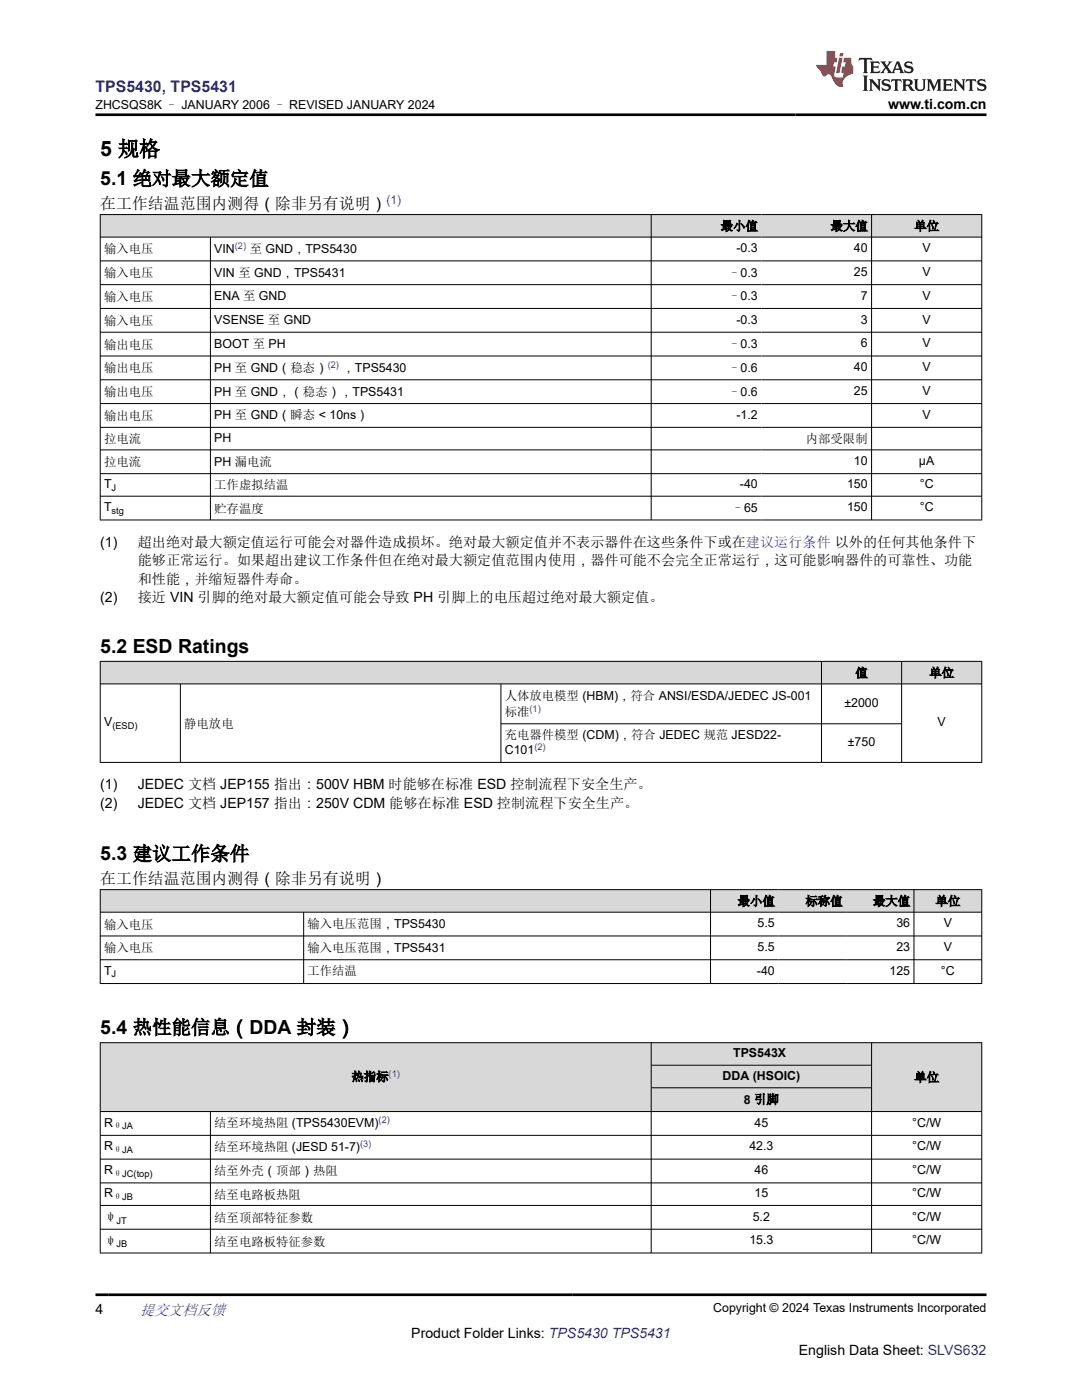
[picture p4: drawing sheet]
<svg xmlns="http://www.w3.org/2000/svg" width="216mm" height="279mm" viewBox="0 0 216 279" stroke-linecap="round" stroke-linejoin="round" font-family="sans-serif">
<g fill="#d8d8d8">
<path d="M20 42.8h175.9v4.5h-175.9z" fill-rule="evenodd"/>
<path d="M20.1 42.9h109.8v4.4h-109.8z" fill-rule="evenodd"/>
<path d="M130 42.9h21.9v4.4h-21.9z" fill-rule="evenodd"/>
<path d="M151.9 42.9h22v4.4h-22z" fill-rule="evenodd"/>
<path d="M174 42.9h21.8v4.4h-21.8z" fill-rule="evenodd"/>
</g>
<g fill="none" stroke="#000" stroke-width=".2">
<path d="M19.9 42.8h176.1M19.9 47.3h176.1M19.9 52.1h176.1M19.9 56.8h176.1M20 42.8v61M42 47.3v56.5M129.9 42.8v61M173.9 42.8v61M195.9 42.8v61M19.9 61.6h176.1M19.9 66.3h176.1M19.9 71h176.1"/>
<path d="M19.9 75.8h176.1M19.9 80.5h176.1M19.9 85.3h176.1M19.9 89.8h176.1M19.9 94.5h176.1M19.9 99h176.1M19.9 103.8h176.1"/>
</g>
<g fill="#d8d8d8">
<path d="M20 132h175.9v4.5h-175.9z" fill-rule="evenodd"/>
<path d="M20.1 132.1h143.8v4.3h-143.8z" fill-rule="evenodd"/>
<path d="M164 132.1h15.8v4.3h-15.8z" fill-rule="evenodd"/>
<path d="M180 132.1h15.8v4.3h-15.8z" fill-rule="evenodd"/>
</g>
<path d="M19.9 132h176.1M19.9 136.5h176.1M20 131.9v20.3M36 136.5v15.7M100 136.5v15.7M163.9 131.9v20.3M179.9 131.9v20.3M195.9 131.9v20.3M19.9 152.2h176.1M100 144.4h80" fill="none" stroke="#000" stroke-width=".2"/>
<g fill="#d8d8d8">
<path d="M20 177.5h175.9v4.5h-175.9z" fill-rule="evenodd"/>
<path d="M20.1 177.6h121.6v4.4h-121.6z" fill-rule="evenodd"/>
<path d="M141.8 177.6h13.5v4.4h-13.5z" fill-rule="evenodd"/>
<path d="M155.3 177.6h13.5v4.4h-13.5z" fill-rule="evenodd"/>
<path d="M168.8 177.6h13.5v4.4h-13.5z" fill-rule="evenodd"/>
<path d="M182.4 177.6h13.4v4.4h-13.4z" fill-rule="evenodd"/>
</g>
<path d="M19.9 177.5h176.1M20 177.5v18.8M141.8 177.5v18.8M182.4 177.5v18.8M195.9 177.5v18.8M19.9 182h176.1M19.9 186.8h176.1M19.9 191.5h176.1M19.9 196.3h176.1M60.6 182v14.3" fill="none" stroke="#000" stroke-width=".2"/>
<g fill="#d8d8d8">
<path d="M20 208.1h175.9v4.5h-175.9z" fill-rule="evenodd"/>
<path d="M20.1 208.2h109.8v13.6h-109.8z" fill-rule="evenodd"/>
<path d="M130 208.2h43.9v4.3h-43.9z" fill-rule="evenodd"/>
<path d="M174 208.2h21.8v13.6h-21.8z" fill-rule="evenodd"/>
<path d="M130 212.7h43.9v4.3h-43.9z" fill-rule="evenodd"/>
<path d="M130 217.2h43.9v4.6h-43.9z" fill-rule="evenodd"/>
</g>
<g fill="none" stroke="#000" stroke-width=".2">
<path d="M19.9 208.1h176.1M20 208v42.1M129.9 208v42.1M129.9 212.6h44.1M129.9 217.1h44.1M173.9 208v42.1M195.9 208v42.1M19.9 221.8h176.1M19.9 226.6h176.1M19.9 231.3h176.1M19.9 236.1h176.1M42 221.8v28.3"/>
<path d="M19.9 240.6h176.1M19.9 245.3h176.1M19.9 250.1h176.1"/>
</g>
<path d="M171.5 11.6l-.2 .5 .5-.2h.6v.1v2.2l-.2 .4h1l-.2-.4v-2.2v-.1h.5l.5 .2-.1-.5zM173.6 12.3l.2 .4v1.5l-.2 .4h1.9l.1-.6a1.08 1.08 0 0 1-1.3 .2v-.7h.6l.4 .2v-.7l-.4 .2h-.6v-.5l.2-.2a1 1 0 0 1 1 .3l-.1-.5zM175.7 12.3l.9 1.1-1 1.2h.9l-.2-.2 .5-.8 .4 .8-.2 .2h1.6l-.2-.2 .2-.5h.9l.1 .5-.1 .2h.9l-.2-.3-.8-2h-.5l-.9 2.2-.9-1.1 .9-1.1h-.8l.2 .2-.4 .6-.4-.6 .2-.2zM179 12.7l.4 1h-.7zM180.7 12.4a.65 .65 0 0 0-.2 .7 .65 .65 0 0 0 .6 .5l.6 .1 .1 .3a.79 .79 0 0 1-.7 .4 .79 .79 0 0 1-.7-.5l.1 .7 .2-.1a.93 .93 0 0 0 1.1 .1 .93 .93 0 0 0 .4-1 1.46 1.46 0 0 0-1.2-.6l-.1-.3a1.09 1.09 0 0 1 1.2 .2l-.2-.6-.1 .1-.5-.2zM172.2 15.1l.2 .4v2.2l-.2 .4h1l-.2-.4v-2.2l.2-.4zM173.4 15.8l.2 .4v1.5l-.2 .4h.8l-.3-.4 .1-1.3 1.6 1.8v-2l.2-.4h-.7l.1 .2 .1 1.1-1.2-1.3zM176.2 15.9a.65 .65 0 0 0-.2 .8 .65 .65 0 0 0 .6 .4l.6 .2 .1 .2a.79 .79 0 0 1-.7 .4 .79 .79 0 0 1-.7-.5l.1 .7 .2-.1a.93 .93 0 0 0 1.1 .1 .93 .93 0 0 0 .4-.9 1.46 1.46 0 0 0-1.2-.6l-.1-.4a1.09 1.09 0 0 1 1.2 .2l-.1-.6-.2 .1-.5-.1zM177.9 15.8l-.1 .6a.63 .63 0 0 1 .8-.3v1.6l-.3 .4h1l-.2-.4v-1.6a.66 .66 0 0 1 .8 .3l-.1-.6zM180 15.8l.2 .4v1.5l-.2 .4h1l-.2-.2-.1-.7h.5l.1 .2a.79 .79 0 0 0 1.2 .6l-1-.9a.61 .61 0 0 0 .6-.6 .61 .61 0 0 0-.5-.7zM180.8 16.1h.1a.47 .47 0 0 1 .5 .1 .47 .47 0 0 1 .1 .5l-.1 .1-.7 .1zM182.3 15.8l.2 .2a2.27 2.27 0 0 0 .4 2 1.04 1.04 0 0 0 1.7-.7v-1.3l.2-.2h-.8l.2 .4v1.1a.6 .6 0 0 1-.6 .6 .6 .6 0 0 1-.6-.6v-1.1l.3-.4zM184.9 15.8l.2 .4v1.5l-.2 .4h.8l-.3-.4v-1.4l.9 1.9 .9-1.9v1.4l-.3 .4h1l-.2-.4v-1.5l.2-.4h-.8l-.7 1.5-.6-1.5zM188.1 15.8l.2 .4v1.5l-.2 .4h1.9l.1-.6a1.09 1.09 0 0 1-1.3 .2v-.7h.6l.4 .2v-.6l-.4 .2h-.6v-.6l.2-.1a1.01 1.01 0 0 1 1 .3l-.1-.6zM190.2 15.8l.3 .4v1.5l-.3 .4h.8l-.2-.4v-1.3l1.6 1.8v-2l.2-.4h-.7l.2 .2v1.1l-1.2-1.3zM192.8 15.8l-.1 .6a.63 .63 0 0 1 .8-.3v1.6l-.3 .4h1l-.2-.4v-1.6a.66 .66 0 0 1 .8 .3l-.1-.6zM195.2 15.9a.65 .65 0 0 0-.2 .8 .65 .65 0 0 0 .6 .4l.6 .2 .2 .2a.79 .79 0 0 1-.7 .4 .79 .79 0 0 1-.7-.5l.1 .7 .2-.1a.93 .93 0 0 0 1 .1 .93 .93 0 0 0 .5-.9 1.46 1.46 0 0 0-1.3-.6v-.4a1.09 1.09 0 0 1 1.2 .2l-.2-.6-.2 .1-.5-.1z" fill="#231f20"/>
<path d="M164.9 10.2v2.8h-2l.1 .3 .8 1a.95 .95 0 0 0 1 .9 .59 .59 0 0 1 .5-.4 .59 .59 0 0 1 .5 .4l.4 .7a1.59 1.59 0 0 0 2.1 1.4 1.61 1.61 0 0 1 1-2.3l1-.3-.1-1.5a1.59 1.59 0 0 1-.3-1.7h-1.5l-.2 .9h.6l-.2 .9h-.5l-.2 1v.2l.4 .1-.1 .9h-.7a.73 .73 0 0 1-1-.7l.3-1.5h-.5l.1-.9h.5l.2-.9h-.5v-1.3zM167.4 11.5l-.6 3.1h.7l.6-3.1zM167.6 10.6l-.1 .6h.7l.1-.6z" fill="#ed1c24"/>
<path d="M19 22.9h177.8M19 258.4h177.8" fill="none" stroke="#000" stroke-width=".53"/>
<text font-size="4.2" x="20" y="31.2">5 规格</text>
<g font-size="3.9">
<text x="20" y="37">5.1 绝对最大额定值</text>
<text x="20" y="130.3">5.2 ESD Ratings</text>
<text x="20" y="171.7">5.3 建议工作条件</text>
<text x="20" y="206.4">5.4 热性能信息（DDA 封装）</text>
</g>
<text font-size="3.2" fill="#00f" x="19" y="18.3">TPS5430, TPS5431</text>
<g font-size="3.2">
<text x="20" y="41.7">在工作结温范围内测得（除非另有说明）</text>
<text x="20" y="176.4">在工作结温范围内测得（除非另有说明）</text>
</g>
<text font-size="3" fill="#00f" x="27.9" y="262.4">提交文档反馈</text>
<g font-size="2.8">
<text x="177.2" y="21.7">www.ti.com.cn</text>
<text x="20" y="109.1">(1)</text>
<text x="27.5" y="109.1">超出绝对最大额定值运行可能会对器件造成损坏。绝对最大额定值并不表示器件在这些条件下或在建议运行条件 以外的任何其他条件下</text>
<text x="27.5" y="112.8">能够正常运行。如果超出建议工作条件但在绝对最大额定值范围内使用，器件可能不会完全正常运行，这可能影响器件的可靠性、功能</text>
<text x="27.5" y="116.5">和性能，并缩短器件寿命。</text>
<text x="20" y="120.1">(2)</text>
<text x="27.5" y="120.1">接近 VIN 引脚的绝对最大额定值可能会导致 PH 引脚上的电压超过绝对最大额定值。</text>
<text x="20" y="157.5">(1)</text>
<text x="20" y="161.2">(2)</text>
<text x="27.5" y="157.5">JEDEC 文档 JEP155 指出：500V HBM 时能够在标准 ESD 控制流程下安全生产。</text>
<text x="27.5" y="161.2">JEDEC 文档 JEP157 指出：250V CDM 能够在标准 ESD 控制流程下安全生产。</text>
<text x="19" y="262.1">4</text>
<text x="82.1" y="266.9">Product Folder Links: TPS5430 TPS5431</text>
<text x="159.4" y="270.3">English Data Sheet: SLVS632</text>
</g>
<g font-size="2.5">
<text x="19" y="21.8">ZHCSQS8K – JANUARY 2006 – REVISED JANUARY 2024</text>
<text x="143.8" y="46">最小值</text>
<text x="165.7" y="46">最大值</text>
<text x="182.4" y="46">单位</text>
<text x="20.8" y="50.6">输入电压</text>
<text x="42.8" y="50.5">VIN</text>
<text x="49.8" y="50.5">至 GND，TPS5430</text>
<text x="147" y="50.3">-0.3</text>
<text x="170.4" y="50.3">40</text>
<text x="184.1" y="50.3">V</text>
<text x="20.8" y="55.3">输入电压</text>
<text x="42.8" y="55.2">VIN 至 GND，TPS5431</text>
<text x="42.8" y="59.9">ENA 至 GND</text>
<text x="145.3" y="55.2">–0.3</text>
<text x="145.3" y="59.9">–0.3</text>
<text x="170.4" y="55.1">25</text>
<text x="171.8" y="59.8">7</text>
<text x="184.1" y="55.1">V</text>
<text x="184.1" y="59.8">V</text>
<text x="20.8" y="60.1">输入电压</text>
<text x="20.8" y="64.8">输入电压</text>
<text x="42.8" y="64.7">VSENSE 至 GND</text>
<text x="147" y="64.6">-0.3</text>
<text x="171.8" y="64.6">3</text>
<text x="184.1" y="64.6">V</text>
<text x="20.8" y="69.6">输出电压</text>
<text x="42.8" y="69.4">BOOT 至 PH</text>
<text x="145.3" y="69.4">–0.3</text>
<text x="171.8" y="69.3">6</text>
<text x="184.1" y="69.3">V</text>
<text x="20.8" y="74.3">输出电压</text>
<text x="42.8" y="74.2">PH 至 GND（稳态）</text>
<text x="68.3" y="74.2">，TPS5430</text>
<text x="145.3" y="74.2">–0.6</text>
<text x="170.4" y="74.1">40</text>
<text x="184.1" y="74.1">V</text>
<text x="20.8" y="79.1">输出电压</text>
<text x="20.8" y="83.8">输出电压</text>
<text x="42.8" y="78.9">PH 至 GND，（稳态），TPS5431</text>
<text x="42.8" y="83.7">PH 至 GND（瞬态 &lt; 10ns）</text>
<text x="145.3" y="78.9">–0.6</text>
<text x="147" y="83.6">-1.2</text>
<text x="170.4" y="78.8">25</text>
<text x="184.1" y="78.8">V</text>
<text x="184.1" y="83.6">V</text>
<text x="20.8" y="88.4">拉电流</text>
<text x="42.8" y="88.2">PH</text>
<text x="160.8" y="88.4">内部受限制</text>
<text x="20.8" y="93">拉电流</text>
<text x="42.8" y="92.9">PH 漏电流</text>
<text x="170.4" y="92.8">10</text>
<text x="183.4" y="92.8">µA</text>
<text x="20.8" y="97.4">T</text>
<text x="42.8" y="97.7">工作虚拟结温</text>
<text x="147.7" y="97.4">-40</text>
<text x="169" y="97.4">150</text>
<text x="183.5" y="97.4">°C</text>
<text x="20.8" y="102">T</text>
<text x="42.8" y="102.3">贮存温度</text>
<text x="146" y="102.2">–65</text>
<text x="169" y="102">150</text>
<text x="183.5" y="102">°C</text>
<text x="170.7" y="135.1">值</text>
<text x="185.4" y="135.1">单位</text>
<text x="100.7" y="139.6">人体放电模型 (HBM)，符合 ANSI/ESDA/JEDEC JS-001</text>
<text x="100.7" y="142.8">标准</text>
<text x="168.5" y="141.1">±2000</text>
<text x="20.8" y="145">V</text>
<text x="36.8" y="145.2">静电放电</text>
<text x="100.7" y="147.6">充电器件模型 (CDM)，符合 JEDEC 规范 JESD22-</text>
<text x="169.2" y="148.9">±750</text>
<text x="187.1" y="145">V</text>
<text x="100.7" y="150.5">C101</text>
<text x="20.8" y="185.3">输入电压</text>
<text x="61.4" y="185.2">输入电压范围，TPS5430</text>
<text x="147.2" y="180.7">最小值</text>
<text x="151.2" y="185.1">5.5</text>
<text x="160.7" y="180.7">标称值</text>
<text x="174.2" y="180.7">最大值</text>
<text x="178.9" y="185.1">36</text>
<text x="186.7" y="180.7">单位</text>
<text x="188.3" y="185.1">V</text>
<text x="20.8" y="190.1">输入电压</text>
<text x="61.4" y="189.9">输入电压范围，TPS5431</text>
<text x="151.2" y="189.8">5.5</text>
<text x="178.9" y="189.8">23</text>
<text x="188.3" y="189.8">V</text>
<text x="20.8" y="194.6">T</text>
<text x="61.4" y="194.7">工作结温</text>
<text x="151" y="194.6">-40</text>
<text x="177.5" y="194.6">125</text>
<text x="187.8" y="194.6">°C</text>
<text x="70.1" y="215.7">热指标</text>
<text x="144.2" y="215.5">DDA (HSOIC)</text>
<text x="146.3" y="211">TPS543X</text>
<text x="182.4" y="215.9">单位</text>
<text x="148.4" y="220.2">8 引脚</text>
<text x="20.8" y="224.8">R</text>
<text x="42.8" y="225">结至环境热阻 (TPS5430EVM)</text>
<text x="150.6" y="224.8">45</text>
<text x="182" y="224.8">°C/W</text>
<text x="20.8" y="229.6">R</text>
<text x="42.8" y="229.7">结至环境热阻 (JESD 51-7)</text>
<text x="149.5" y="229.6">42.3</text>
<text x="182" y="229.6">°C/W</text>
<text x="20.8" y="234.3">R</text>
<text x="20.8" y="239">R</text>
<text x="42.8" y="234.5">结至外壳（顶部）热阻</text>
<text x="42.8" y="239.2">结至电路板热阻</text>
<text x="150.6" y="234.3">46</text>
<text x="150.6" y="239">15</text>
<text x="182" y="234.3">°C/W</text>
<text x="182" y="239">°C/W</text>
<text x="20.8" y="243.7">ψ</text>
<text x="42.8" y="243.8">结至顶部特征参数</text>
<text x="150.2" y="243.6">5.2</text>
<text x="182" y="243.6">°C/W</text>
<text x="20.8" y="248.5">ψ</text>
<text x="42.8" y="248.6">结至电路板特征参数</text>
<text x="149.5" y="248.3">15.3</text>
<text x="182" y="248.3">°C/W</text>
<text x="142.3" y="261.8">Copyright © 2024 Texas Instruments Incorporated</text>
</g>
<text font-size="2.4" fill="#00f" x="77.2" y="40.6">(1)</text>
<g font-size="1.9" fill="#00f">
<text x="46.9" y="49.6">(2)</text>
<text x="65.4" y="73.4">(2)</text>
<text x="105.7" y="142">(1)</text>
<text x="106.6" y="149.7">(2)</text>
<text x="77.5" y="214.9">(1)</text>
<text x="75.5" y="224.1">(2)</text>
<text x="71.8" y="228.9">(3)</text>
</g>
<g font-size="1.9">
<text x="22.3" y="97.9">J</text>
<text x="22.3" y="102.5">stg</text>
<text x="22.4" y="145.5">(ESD)</text>
<text x="22.3" y="195">J</text>
<text x="22.6" y="225.3">θJA</text>
<text x="22.6" y="230.1">θJA</text>
<text x="22.6" y="234.8">θJC(top)</text>
<text x="22.6" y="239.5">θJB</text>
<text x="23.2" y="244.2">JT</text>
<text x="23.2" y="248.9">JB</text>
</g>
</svg>
